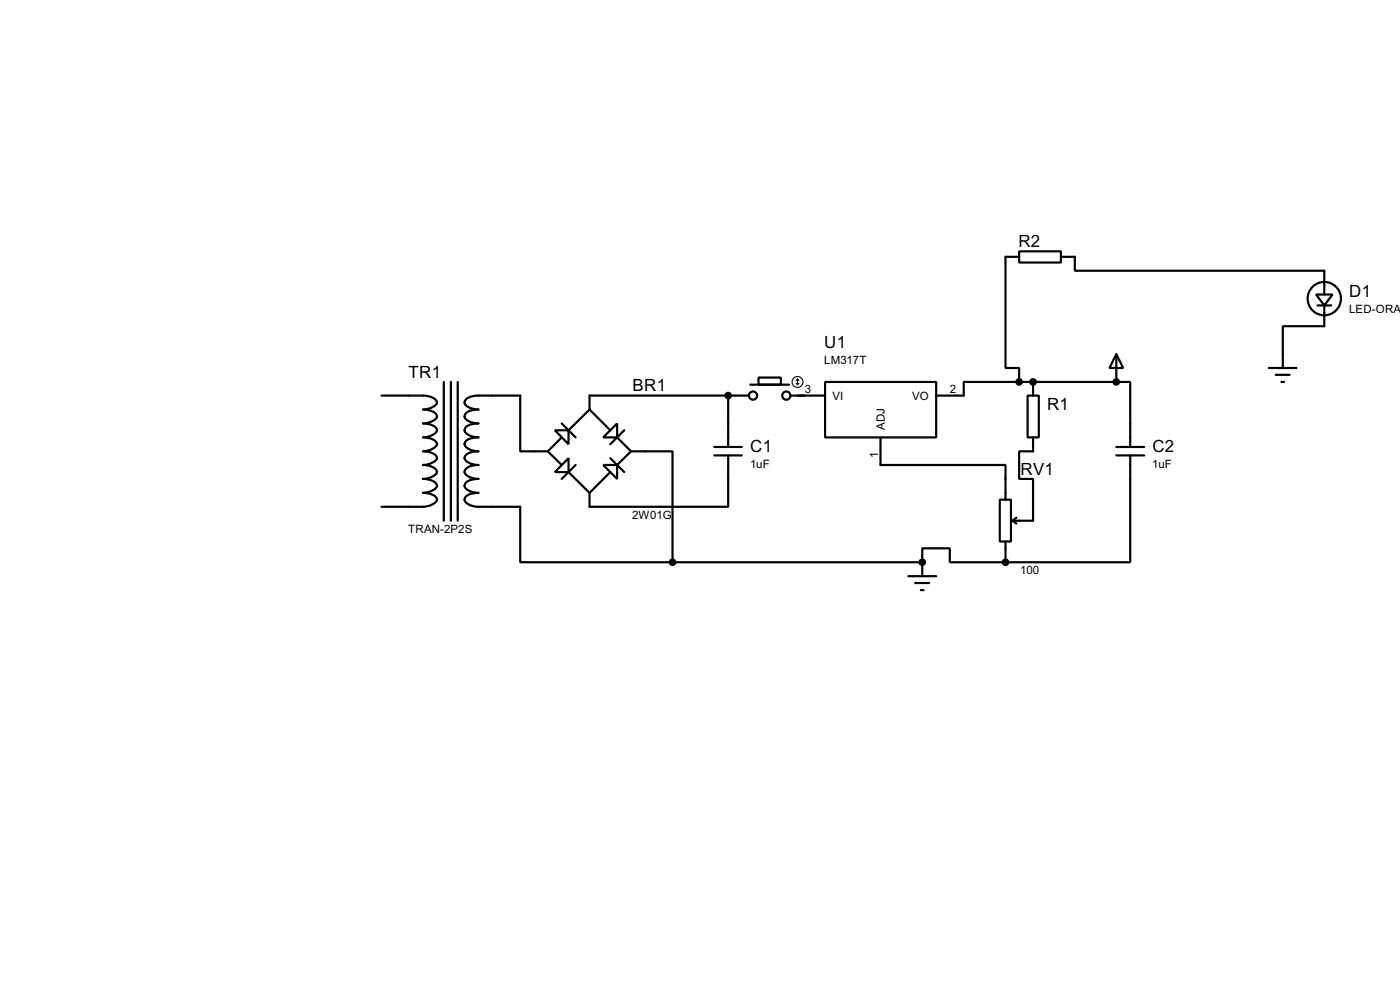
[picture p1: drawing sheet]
<svg xmlns="http://www.w3.org/2000/svg" width="256mm" height="180mm" viewBox="0 0 256 180" stroke-linecap="round" stroke-linejoin="round" font-family="sans-serif">
<g fill="none" stroke="#000" stroke-width=".4">
<path d="M186.7 46h7.7v2.1h-7.7zM186.7 47h-2.5v20.4h2.5v2.5M194.4 47h2.5v2.6h45.7v4.3M241.1 53.9h3l-1.5 2zM241.4 55.9h2.5M242.6 55.9v3.8h-7.6v7.7M69.9 72.4h7.6a2.37 2.37 0 0 1 2.6 1.3 2.75 2.75 0 0 1-2.6 1.3 3.2 3.2 0 0 1 2.4 .9l.2 .4a2.75 2.75 0 0 1-2.6 1.2 3.3 3.3 0 0 1 2.4 .9 .9 .9 0 0 1-.7 1.2l-1.1 .4-.6 .1a3.3 3.3 0 0 1 2.4 .8 .89 .89 0 0 1-.7 1.2l-1.1 .4-.6 .1a3.3 3.3 0 0 1 2.4 .9l.2 .4a2.75 2.75 0 0 1-2.6 1.2 2.37 2.37 0 0 1 2.6 1.3 2.75 2.75 0 0 1-2.6 1.3 3.2 3.2 0 0 1 2.4 .9l.2 .4a2.75 2.75 0 0 1-2.6 1.2 3.3 3.3 0 0 1 2.4 .9 .9 .9 0 0 1-.7 1.2l-1.1 .4-.6 .1h-7.6M81.3 69.9v25.4M82.6 69.9v25.4M83.9 69.9v25.4M101.7 78.8h2.5v2.5zM102.9 77.5l2.6 2.6"/>
<path d="M108 75l-3.8 3.8M108 75l3.8 3.8M114.4 78.8l-2.6 2.5M133.4 72.4v9.4M137.2 72.4h-29.2v2.6M137.5 70.4h7.1M139 69.1h4.1v1.3h-4.1zM144.8 72.4h6.4M151.2 69.9h20.3v10.2h-20.3zM186.7 69.9h-10.1v2.5h-5.1M186.7 69.9h17.8M188.3 72.4h2v7.7h-2z"/>
<path d="M189.3 69.9v2.5M204.5 64.8l1.3 2.6h-2.5zM204.5 69.9h2.6v11.9M204.5 64.8v5.1M232.5 67.4h5M233.7 68.6h2.6M234.8 69.9h.5M100.4 82.6h-5.1v-10.2h-7.6a2.92 2.92 0 0 0-2.5 .9 .88 .88 0 0 0 .6 1.2l1.1 .4 .8 .1a2.89 2.89 0 0 0-2.5 .9 .89 .89 0 0 0 .6 1.2l1.1 .3 .8 .1a2.96 2.96 0 0 0-2.5 .9 .92 .92 0 0 0 .6 1.2l1.1 .4 .8 .1a2.96 2.96 0 0 0-2.5 .8 .91 .91 0 0 0 .6 1.2l1.1 .4 .8 .1a2.96 2.96 0 0 0-2.5 .9 .88 .88 0 0 0 .6 1.2l1.1 .3 .8 .1a2.92 2.92 0 0 0-2.5 .9 .88 .88 0 0 0 .6 1.2l1.1 .4 .8 .1a2.89 2.89 0 0 0-2.5 .9 .89 .89 0 0 0 .6 1.2l1.1 .3 .8 .1a2.96 2.96 0 0 0-2.5 .9 .92 .92 0 0 0 .6 1.2l1.1 .4 .8 .1h7.6v10.1h27.9M100.4 82.6l2.5 2.5M102.9 80.1l-2.5 2.5M104.2 83.9v2.5h-2.5zM104.2 86.4l3.8 3.8"/>
<path d="M105.5 85.1l-2.6 2.6M110.5 85.1h2.6v2.6zM110.5 80.1l2.6-2.6v2.6zM111.8 83.9l2.6 2.5M111.8 86.4l-3.8 3.8M113.1 80.1l2.5 2.5M115.6 82.6h7.6v20.3M115.6 82.6l-2.5 2.5M130.9 81.8h5M130.9 83.4h5M133.4 83.4v9.4h-25.4v-2.6M161.3 80.1v5h22.9v6.4"/>
<path d="M183.2 91.5h2v7.6h-2zM184.2 99.1v3.8M185.5 95.3l.7 .5M186.2 94.8l-.7 .5M189.3 80.1v2.5h-2.6v5.1h2.6v7.6h-3.8M204.5 81.8h5.1M204.5 83.4h5.1M207.1 83.4v19.5h-22.9M123.2 102.9h45.8M166.4 105.5h5.1M167.7 106.7h2.5M168.7 108h.5"/>
<path d="M169 102.9v-2.5h5v2.5h10.2M169 102.9v2.6"/>
<circle cx="242.6" cy="54.7" r="3.1"/>
<circle cx="137.9" cy="72.4" r=".75"/>
<circle cx="144" cy="72.4" r=".75"/>
</g>
<g fill="#000">
<circle cx="189.3" cy="69.9" r=".2"/>
<circle cx="204.5" cy="69.9" r=".2"/>
<circle cx="169" cy="102.9" r=".2"/>
<circle cx="184.2" cy="102.9" r=".2"/>
</g>
<g fill="#000" stroke="#000" stroke-width=".4">
<circle cx="133.4" cy="72.4" r=".5"/>
<circle cx="186.7" cy="69.9" r=".5"/>
<circle cx="189.2" cy="69.9" r=".5"/>
<circle cx="204.5" cy="69.9" r=".5"/>
<circle cx="123.2" cy="102.9" r=".5"/>
<circle cx="168.9" cy="102.9" r=".5"/>
<circle cx="184.2" cy="102.9" r=".5"/>
</g>
<g fill="none" stroke="#000" stroke-width=".2">
<path d="M145.9 70.2l.2 .2M146.1 69.4v1M146.1 69.4l-.2 .3M146.1 69.4l.3 .3M146.4 70.2l-.3 .2"/>
<circle cx="146.1" cy="69.9" r="1"/>
</g>
<g font-size="3.5">
<text x="186.6" y="45.2">R2</text>
<text x="247.2" y="54.3">D1</text>
<text x="151" y="63.7">U1</text>
<text x="74.8" y="69.1">TR1</text>
<text x="115.9" y="71.6">BR1</text>
<text x="191.8" y="75.1">R1</text>
<text x="137.5" y="82.8">C1</text>
<text x="211.1" y="82.8">C2</text>
<text x="187" y="86.9">RV1</text>
</g>
<g font-size="2.4">
<text x="247.1" y="57.2">LED-ORA</text>
<text x="147.5" y="72">3</text>
<text x="151" y="66.6">LM317T</text>
<text x="174" y="72">2</text>
<text x="152.5" y="73.2">VI</text>
<text x="167.1" y="73.2">VO</text>
<text x="160.9" y="83.8" transform="rotate(-90 160.9 83.8)">1</text>
<text x="162.1" y="78.7" transform="rotate(-90 162.1 78.7)">ADJ</text>
<text x="137.4" y="85.7">1uF</text>
<text x="211.1" y="85.7">1uF</text>
<text x="115.8" y="95">2W01G</text>
<text x="74.8" y="97.5">TRAN-2P2S</text>
<text x="186.9" y="105.1">100</text>
</g>
</svg>
